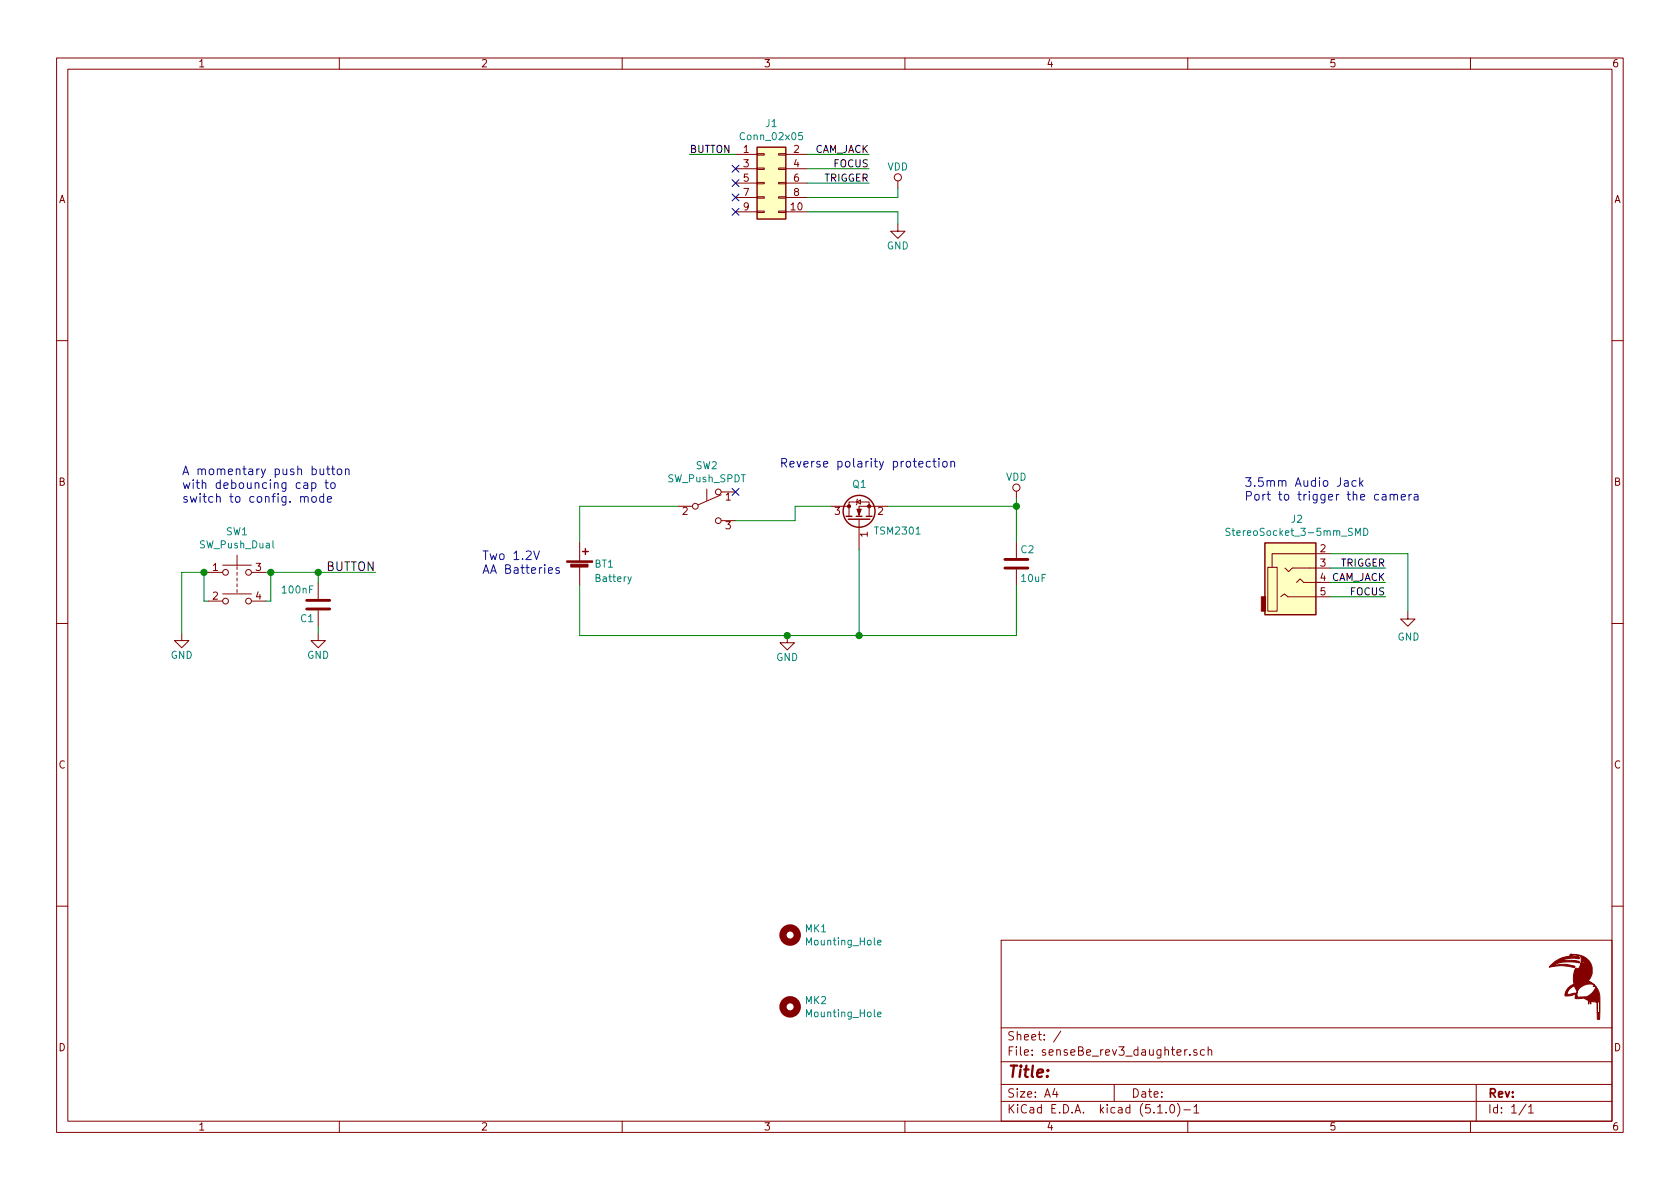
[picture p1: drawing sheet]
EESchema Schematic File Version 4
LIBS:senseBe_rev3_daughter-cache
EELAYER 29 0
EELAYER END
$Descr A4 11693 8268
encoding utf-8
Sheet 1 1
Title ""
Date ""
Rev ""
Comp ""
Comment1 ""
Comment2 ""
Comment3 ""
Comment4 ""
$EndDescr
$Comp
L Device:Battery_Cell BT1
U 1 1
P 4035 3965
F 0 "BT1" H 4135 4015 50  0000 L CNN
F 1 "Battery" H 4135 3915 50  0000 L CNN
F 2 "senseBe_rev3_daughter_fp:Molex_KK-6410-02_02x2.54mm_Straight" H 4035 4005 60  0001 C CNN
F 3 "" V 4035 4005 60  0000 C CNN
	1    4035 3965
	1    0    0    -1  
$EndComp
$Comp
L senseBe_rev3_daughter-rescue:LOGO-senseBeRx_rev1-senseBeRx_rev2-rescue-senseBeRx_rev3-rescue-senseBe_rev1-rescue-senseBe_rev1-rescue-senseBe_rev2-rescue #G1
U 1 1
P 10960 6860
F 0 "#G1" H 10960 6662 60  0001 C CNN
F 1 "LOGO" H 10960 7058 60  0001 C CNN
F 2 "sense_rev3_fp:LOGO" H 10960 6860 60  0001 C CNN
F 3 "" H 10960 6860 60  0001 C CNN
	1    10960 6860
	1    0    0    -1  
$EndComp
$Comp
L senseBe_rev3_daughter-rescue:C-senseBeRx_rev1-senseBeRx_rev2-rescue-senseBeRx_rev3-rescue-senseBe_rev1-rescue-senseBe_rev1-rescue-senseBe_rev2-rescue C2
U 1 1
P 7075 3915
F 0 "C2" H 7100 4015 50  0000 L CNN
F 1 "10uF" H 7100 3815 50  0000 L CNN
F 2 "senseBe_rev3_daughter_fp:C_0805_HandSoldering" H 7113 3765 30  0001 C CNN
F 3 "" H 7075 3915 60  0000 C CNN
	1    7075 3915
	1    0    0    -1  
$EndComp
$Comp
L senseBe_rev3_daughter-rescue:GND-senseBeRx_rev1-senseBeRx_rev2-rescue-senseBeRx_rev3-rescue-senseBe_rev1-rescue-senseBe_rev1-rescue-senseBe_rev2-rescue #PWR03
U 1 1
P 5480 4415
F 0 "#PWR03" H 5480 4165 50  0001 C CNN
F 1 "GND" H 5480 4265 50  0000 C CNN
F 2 "" H 5480 4415 60  0000 C CNN
F 3 "" H 5480 4415 60  0000 C CNN
	1    5480 4415
	1    0    0    -1  
$EndComp
$Comp
L senseBe_rev3_daughter-rescue:VDD-senseBeRx_rev1-senseBeRx_rev2-rescue-senseBeRx_rev3-rescue-senseBe_rev1-rescue-senseBe_rev1-rescue-senseBe_rev2-rescue #PWR06
U 1 1
P 7075 3460
F 0 "#PWR06" H 7075 3310 50  0001 C CNN
F 1 "VDD" H 7075 3610 50  0000 C CNN
F 2 "" H 7075 3460 60  0000 C CNN
F 3 "" H 7075 3460 60  0000 C CNN
	1    7075 3460
	1    0    0    -1  
$EndComp
$Comp
L senseBe_rev3_daughter-rescue:GND-senseBeRx_rev1-senseBeRx_rev2-rescue-senseBeRx_rev3-rescue-senseBe_rev1-rescue-senseBe_rev1-rescue-senseBe_rev2-rescue #PWR01
U 1 1
P 1265 4400
F 0 "#PWR01" H 1265 4150 50  0001 C CNN
F 1 "GND" H 1265 4250 50  0000 C CNN
F 2 "" H 1265 4400 60  0000 C CNN
F 3 "" H 1265 4400 60  0000 C CNN
	1    1265 4400
	1    0    0    -1  
$EndComp
Text Label 2615 3975 2    60   ~ 0
BUTTON
$Comp
L Transistor_FET:2N7002 Q1
U 1 1
P 5980 3615
F 0 "Q1" V 6230 3665 50  0000 R CNN
F 1 "TSM2301" V 5905 3515 50  0000 R CNN
F 2 "Package_TO_SOT_SMD:SOT-23" H 6180 3715 29  0001 C CNN
F 3 "" H 5980 3615 60  0000 C CNN
	1    5980 3615
	0    -1   -1   0   
$EndComp
Text Notes 3355 3995 0    60   ~ 0
Two 1.2V \nAA Batteries
Text Notes 5425 3255 0    60   ~ 0
Reverse polarity protection
Text Notes 1265 3500 0    60   ~ 0
A momentary push button \nwith debouncing cap to \nswitch to config. mode
$Comp
L senseBe_rev3_daughter-rescue:C-senseBeRx_rev1-senseBeRx_rev2-rescue-senseBeRx_rev3-rescue-senseBe_rev1-rescue-senseBe_rev1-rescue-senseBe_rev2-rescue C1
U 1 1
P 2215 4200
F 0 "C1" H 2240 4300 50  0000 L CNN
F 1 "100nF" H 2240 4100 50  0000 L CNN
F 2 "senseBe_rev3_daughter_fp:C_0603_HandSoldering" H 2253 4050 30  0001 C CNN
F 3 "" H 2215 4200 60  0000 C CNN
	1    2215 4200
	-1   0    0    1   
$EndComp
Wire Wire Line
	2215 4050 2215 3975
$Comp
L senseBe_rev3_daughter-rescue:GND-senseBeRx_rev1-senseBeRx_rev2-rescue-senseBeRx_rev3-rescue-senseBe_rev1-rescue-senseBe_rev1-rescue-senseBe_rev2-rescue #PWR02
U 1 1
P 2215 4400
F 0 "#PWR02" H 2215 4150 50  0001 C CNN
F 1 "GND" H 2215 4250 50  0000 C CNN
F 2 "" H 2215 4400 60  0000 C CNN
F 3 "" H 2215 4400 60  0000 C CNN
	1    2215 4400
	1    0    0    -1  
$EndComp
Wire Wire Line
	2215 4350 2215 4400
Text Label 9645 3945 2    50   ~ 0
TRIGGER
Text Label 9645 4145 2    50   ~ 0
FOCUS
Text Notes 8660 3485 0    60   ~ 0
3.5mm Audio Jack\nPort to trigger the camera
Wire Wire Line
	2215 3975 2615 3975
$Comp
L Switch:SW_Push_SPDT SW2
U 1 1
P 4920 3515
F 0 "SW2" H 4920 3800 50  0000 C CNN
F 1 "SW_Push_SPDT" H 4920 3709 50  0000 C CNN
F 2 "senseBe_rev3_daughter_fp:SlideSwitch_1P2T_RightAngle" H 4920 3515 50  0001 C CNN
F 3 "~" H 4920 3515 50  0001 C CNN
	1    4920 3515
	1    0    0    -1  
$EndComp
$Comp
L Connector_Generic:Conn_02x05_Odd_Even J1
U 1 1
P 5320 1265
F 0 "J1" H 5370 1682 50  0000 C CNN
F 1 "Conn_02x05" H 5370 1591 50  0000 C CNN
F 2 "Connector_PinHeader_2.54mm:PinHeader_2x05_P2.54mm_Vertical" H 5320 1265 50  0001 C CNN
F 3 "~" H 5320 1265 50  0001 C CNN
	1    5320 1265
	1    0    0    -1  
$EndComp
Text Label 4800 1065 0    50   ~ 0
BUTTON
Text Label 6050 1065 2    50   ~ 0
CAM_JACK
Text Label 6050 1165 2    50   ~ 0
FOCUS
Wire Wire Line
	6050 1165 5620 1165
Wire Wire Line
	5620 1065 6050 1065
Wire Wire Line
	5620 1265 6050 1265
Text Label 6050 1265 2    50   ~ 0
TRIGGER
$Comp
L senseBe_rev3_daughter-rescue:VDD-senseBeRx_rev1-senseBeRx_rev2-rescue-senseBeRx_rev3-rescue-senseBe_rev1-rescue-senseBe_rev1-rescue-senseBe_rev2-rescue #PWR04
U 1 1
P 6250 1300
F 0 "#PWR04" H 6250 1150 50  0001 C CNN
F 1 "VDD" H 6250 1450 50  0000 C CNN
F 2 "" H 6250 1300 60  0000 C CNN
F 3 "" H 6250 1300 60  0000 C CNN
	1    6250 1300
	1    0    0    -1  
$EndComp
Wire Wire Line
	6250 1300 6250 1365
Wire Wire Line
	5620 1365 6250 1365
$Comp
L senseBe_rev3_daughter-rescue:GND-senseBeRx_rev1-senseBeRx_rev2-rescue-senseBeRx_rev3-rescue-senseBe_rev1-rescue-senseBe_rev1-rescue-senseBe_rev2-rescue #PWR05
U 1 1
P 6250 1550
F 0 "#PWR05" H 6250 1300 50  0001 C CNN
F 1 "GND" H 6250 1400 50  0000 C CNN
F 2 "" H 6250 1550 60  0000 C CNN
F 3 "" H 6250 1550 60  0000 C CNN
	1    6250 1550
	1    0    0    -1  
$EndComp
Wire Wire Line
	6250 1550 6250 1465
Wire Wire Line
	5620 1465 6250 1465
Wire Wire Line
	4800 1065 5120 1065
NoConn ~ 5120 1165
NoConn ~ 5120 1265
NoConn ~ 5120 1365
NoConn ~ 5120 1465
Wire Wire Line
	4035 4065 4035 4415
Wire Wire Line
	4035 4415 5480 4415
Wire Wire Line
	5480 4415 5980 4415
Wire Wire Line
	7075 4415 7075 4065
Connection ~ 5480 4415
Wire Wire Line
	4035 3765 4035 3515
Wire Wire Line
	4035 3515 4720 3515
Wire Wire Line
	5120 3615 5535 3615
Wire Wire Line
	5535 3615 5535 3515
Wire Wire Line
	5535 3515 5780 3515
Wire Wire Line
	6180 3515 7075 3515
Wire Wire Line
	7075 3515 7075 3765
Wire Wire Line
	7075 3460 7075 3515
Connection ~ 7075 3515
NoConn ~ 5120 3415
Wire Wire Line
	1450 3975 1420 3975
Wire Wire Line
	1265 3975 1265 4400
Wire Wire Line
	1850 3975 1885 3975
Connection ~ 2215 3975
$Comp
L senseBe_rev3_daughter-rescue:StereoSocket_3-5mm_SMD-senseBe_rev3_daughter-rescue-senseBe_rev3_daughter-rescue J2
U 1 1
P 9010 3995
F 0 "J2" H 9028 4387 50  0000 C CNN
F 1 "StereoSocket_3-5mm_SMD" H 9028 4296 50  0000 C CNN
F 2 "senseBe_rev3_daughter_fp:Audio_Jack_3.5mm_Horizontal_SMD" H 8970 4010 50  0001 C CNN
F 3 "" H 8970 4010 50  0001 C CNN
	1    9010 3995
	1    0    0    -1  
$EndComp
Text Label 9645 4045 2    50   ~ 0
CAM_JACK
$Comp
L power:GND #PWR07
U 1 1
P 9800 4250
F 0 "#PWR07" H 9800 4000 50  0001 C CNN
F 1 "GND" H 9805 4077 50  0000 C CNN
F 2 "" H 9800 4250 50  0001 C CNN
F 3 "" H 9800 4250 50  0001 C CNN
	1    9800 4250
	1    0    0    -1  
$EndComp
Wire Wire Line
	9260 4145 9645 4145
Wire Wire Line
	9260 4045 9645 4045
Wire Wire Line
	9260 3945 9645 3945
Wire Wire Line
	9800 4250 9800 3845
Wire Wire Line
	9800 3845 9260 3845
Wire Wire Line
	5980 3815 5980 4415
Connection ~ 5980 4415
Wire Wire Line
	5980 4415 7075 4415
$Comp
L senseBe_rev3_daughter-rescue:SW_Push_Dual-senseBe_rev3_daughter-rescue-senseBe_rev3_daughter-rescue SW1
U 1 1
P 1650 3975
F 0 "SW1" H 1650 4260 50  0000 C CNN
F 1 "SW_Push_Dual" H 1650 4169 50  0000 C CNN
F 2 "senseBe_rev3_daughter_fp:RightAngle_Tactile_Push_Button" H 1650 4175 50  0001 C CNN
F 3 "~" H 1650 4175 50  0001 C CNN
	1    1650 3975
	1    0    0    -1  
$EndComp
Wire Wire Line
	1450 4175 1420 4175
Wire Wire Line
	1420 4175 1420 3975
Connection ~ 1420 3975
Wire Wire Line
	1420 3975 1265 3975
Wire Wire Line
	1850 4175 1885 4175
Wire Wire Line
	1885 4175 1885 3975
Connection ~ 1885 3975
Wire Wire Line
	1885 3975 2215 3975
$Comp
L senseBe_rev3_daughter-rescue:Mounting_Hole-senseBeRx_rev1-senseBeRx_rev2-rescue-senseBeRx_rev3-rescue-senseBe_rev1-rescue-senseBe_rev1-rescue-senseBe_rev2-rescue MK1
U 1 1
P 5500 6500
F 0 "MK1" H 5600 6546 50  0000 L CNN
F 1 "Mounting_Hole" H 5600 6455 50  0000 L CNN
F 2 "senseBe_rev3_daughter_fp:MountingHole_3mm" H 5500 6500 50  0001 C CNN
F 3 "" H 5500 6500 50  0001 C CNN
	1    5500 6500
	1    0    0    -1  
$EndComp
$Comp
L senseBe_rev3_daughter-rescue:Mounting_Hole-senseBeRx_rev1-senseBeRx_rev2-rescue-senseBeRx_rev3-rescue-senseBe_rev1-rescue-senseBe_rev1-rescue-senseBe_rev2-rescue MK2
U 1 1
P 5500 7000
F 0 "MK2" H 5600 7046 50  0000 L CNN
F 1 "Mounting_Hole" H 5600 6955 50  0000 L CNN
F 2 "senseBe_rev3_daughter_fp:MountingHole_3mm" H 5500 7000 50  0001 C CNN
F 3 "" H 5500 7000 50  0001 C CNN
	1    5500 7000
	1    0    0    -1  
$EndComp
$EndSCHEMATC
